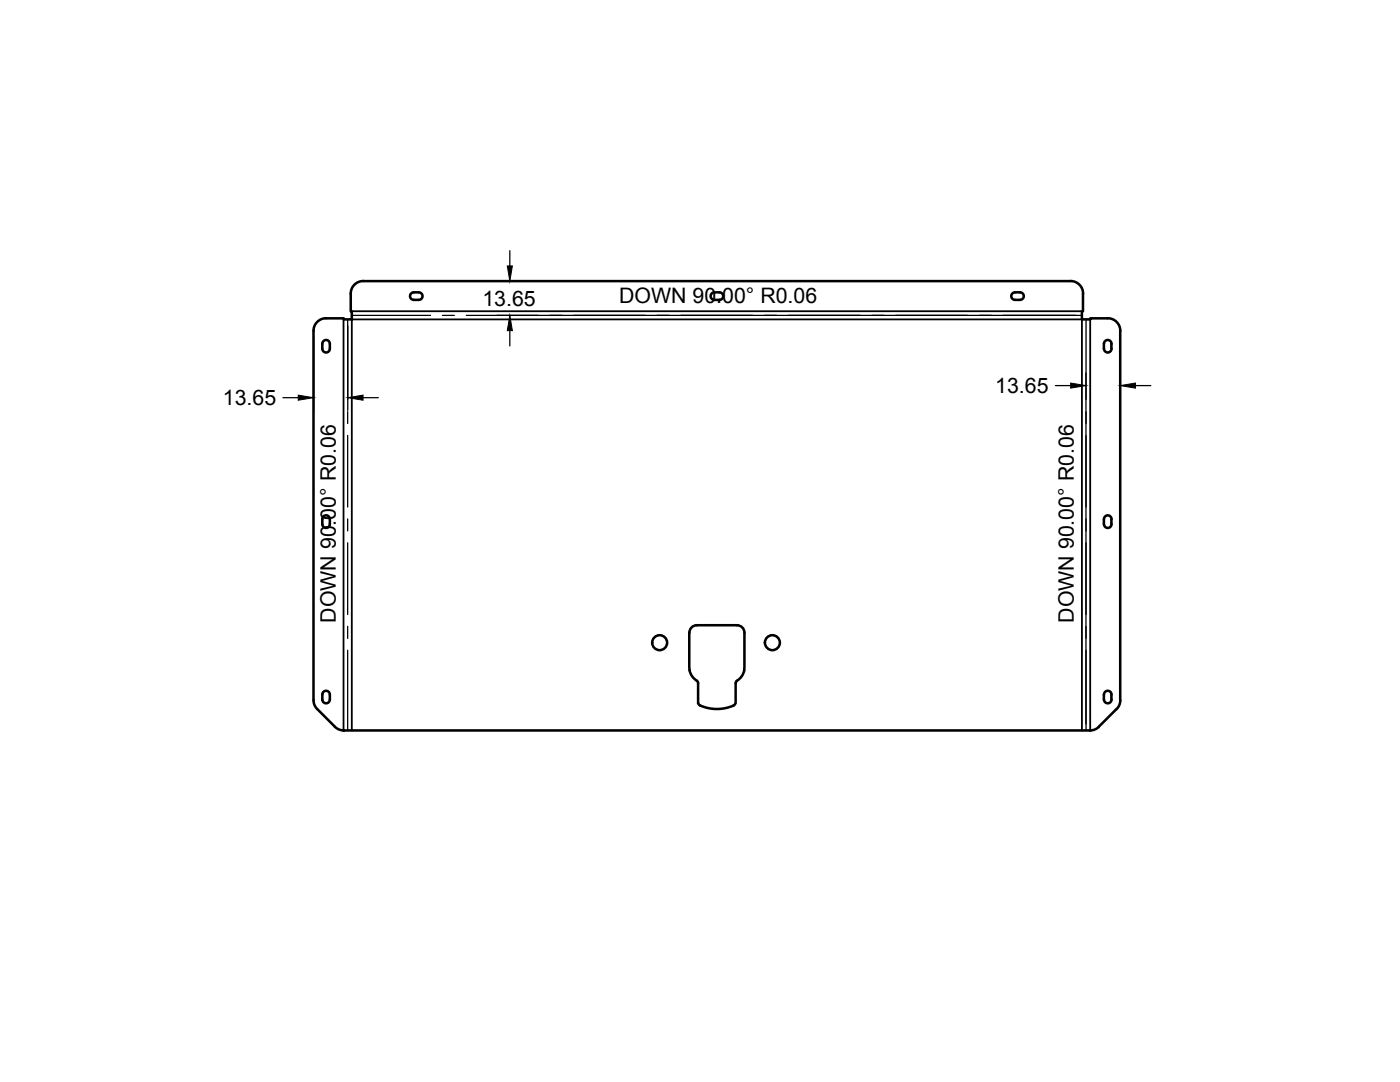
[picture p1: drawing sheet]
<svg xmlns="http://www.w3.org/2000/svg" width="279mm" height="216mm" viewBox="0 0 279 216" stroke-linecap="round" stroke-linejoin="round" font-family="sans-serif">
<!-- layer: Visible -->
<g fill="none" stroke="#000" stroke-width=".51">
<path d="M82.1 58.6a1.99 1.99 0 0 1 2 0 .75 .75 0 0 1 .2 .8 .75 .75 0 0 1-.7 .4h-1a.75 .75 0 0 1-.7-.4 .75 .75 0 0 1 .2-.8zM142 58.6a2.02 2.02 0 0 1 2.1 0 .75 .75 0 0 1 .2 .8 .75 .75 0 0 1-.7 .4h-1a.75 .75 0 0 1-.7-.4 .75 .75 0 0 1 .1-.8zM202 58.6a1.99 1.99 0 0 1 2.1 0 .75 .75 0 0 1 .2 .8 .75 .75 0 0 1-.7 .4h-1a.75 .75 0 0 1-.7-.4 .75 .75 0 0 1 .1-.8zM64.5 68.1a.75 .75 0 0 1 .9-.2 .75 .75 0 0 1 .4 .7v1a.75 .75 0 0 1-.7 .7 .75 .75 0 0 1-.8-.7v-1zM220.5 68.1a.73 .73 0 0 1 .9-.2 .73 .73 0 0 1 .4 .7v1a.75 .75 0 0 1-.7 .7 .75 .75 0 0 1-.8-.7v-1zM64.3 104.6v-1a.75 .75 0 0 1 .8-.8 .75 .75 0 0 1 .7 .8v1M64.3 104.6a.75 .75 0 0 0 .8 .7 .75 .75 0 0 0 .7-.7M220.3 104.6v-1a.75 .75 0 0 1 .8-.8 .75 .75 0 0 1 .7 .8v1M220.3 104.6a.75 .75 0 0 0 .8 .7 .75 .75 0 0 0 .7-.7M64.5 138.1a.75 .75 0 0 1 .9-.2 .75 .75 0 0 1 .4 .7v1a.75 .75 0 0 1-.7 .7 .75 .75 0 0 1-.8-.7v-1zM137.6 126.3v7.5M137.6 126.2a1.49 1.49 0 0 1 1.5-1.4h8a1.49 1.49 0 0 1 1.5 1.4"/>
<path d="M137.6 133.7a3 3 0 0 0 1.5 2.1M139.1 135.9l.2 .4M139.3 136.3v4l.4 .5a8.4 8.4 0 0 0 6.7 0M146.8 136.3v4l-.5 .5M147.1 135.9l-.3 .4M148.5 133.7a3 3 0 0 1-1.4 2.1M148.6 126.3l-.1 7.5M220.5 138.1a.73 .73 0 0 1 .9-.2 .73 .73 0 0 1 .4 .7v1a.75 .75 0 0 1-.7 .7 .75 .75 0 0 1-.8-.7v-1zM66.8 145l.7 .5 1.1 .3M68.6 145.8h.1M68.6 145.8h149M217.5 145.8h.1"/>
<path d="M219.3 145l-1 .6-.7 .2M222.8 141.5l-3.5 3.5M222.8 141.5l.7-1 .1-.8v-73.7a2.48 2.48 0 0 0-2.5-2.5h-3.5v.2h-1.7v-1.6h.2l.1-3.5a2.48 2.48 0 0 0-2.6-2.5h-141.1a2.51 2.51 0 0 0-2.5 2.5v3.5h.2v1.6h-1.6v-.2h-3.5a2.51 2.51 0 0 0-2.5 2.5v73.7l.1 .8 .3 .7 3.8 3.8"/>
<circle cx="131.6" cy="128.2" r="1.49"/>
<circle cx="154.1" cy="128.2" r="1.49"/>
</g>
<!-- layer: Center Lines -->
<g fill="none" stroke="#000" stroke-width=".25">
<path d="M69.4 63.7v16M70.2 62.9h15.7M88.3 62.9h2.4M93.1 62.9h14.3M109.7 62.9h2.4M114.5 62.9h14.3M131.2 62.9h2.3M135.9 62.9h14.3M152.6 62.9h2.4M157.4 62.9h14.2M174 62.9h2.4M178.8 62.9h14.3"/>
<path d="M195.5 62.9h2.3M200.2 62.9h15.7M216.7 63.7v16M69.4 82.1v2.4M69.4 86.9v14.3M216.7 82.1v2.4M216.7 86.9v14.3M69.4 103.5v2.4M69.4 108.3v14.3M216.7 103.5v2.4M216.7 108.3v14.3M69.4 125v2.4"/>
<path d="M69.4 129.8v16M216.7 125v2.4M216.7 129.8v16"/>
</g>
<!-- layer: Visible Narrow -->
<path d="M68.6 63.7v82.1M70.2 62.1h145.7M217.6 63.7v82.1M70.2 145.8v-82.1h145.7v82.1" fill="none" stroke="#000" stroke-width=".36"/>
<!-- layer: Dimensions -->
<path d="M99.2 56.1h113.2M101.7 50v3.1M56.5 79.4h3M62.6 67.3v14.6M69.4 65v16.9M72.5 79.4h3M99.2 62.9h115.4M101.7 66v3M210.6 76.9h3.1M216.7 74.4v70.1M223.6 74.4v64.1M226.6 76.9h3.1" fill="none" stroke="#000" stroke-width=".25"/>
<path d="M101.2 53.1h1.1l-.6 3zM59.5 78.8l3.1 .6-3.1 .5zM69.4 79.4l3.1-.6v1.1zM101.7 62.9l.6 3.1h-1.1zM213.7 76.4l3 .5-3 .5zM223.6 76.9l3-.5v1z" fill="#000" stroke="#000" stroke-width=".2"/>
<g font-size="4.3">
<text x="96.3" y="61">13.65</text>
<text x="123.5" y="60.5">DOWN 90.00° R0.06</text>
<text x="44.5" y="80.9">13.65</text>
<text x="198.6" y="78.4">13.65</text>
<text x="67" y="124.3" transform="rotate(-90 67 124.3)">DOWN 90.00° R0.06</text>
<text x="214.3" y="124.3" transform="rotate(-90 214.3 124.3)">DOWN 90.00° R0.06</text>
</g>
</svg>
